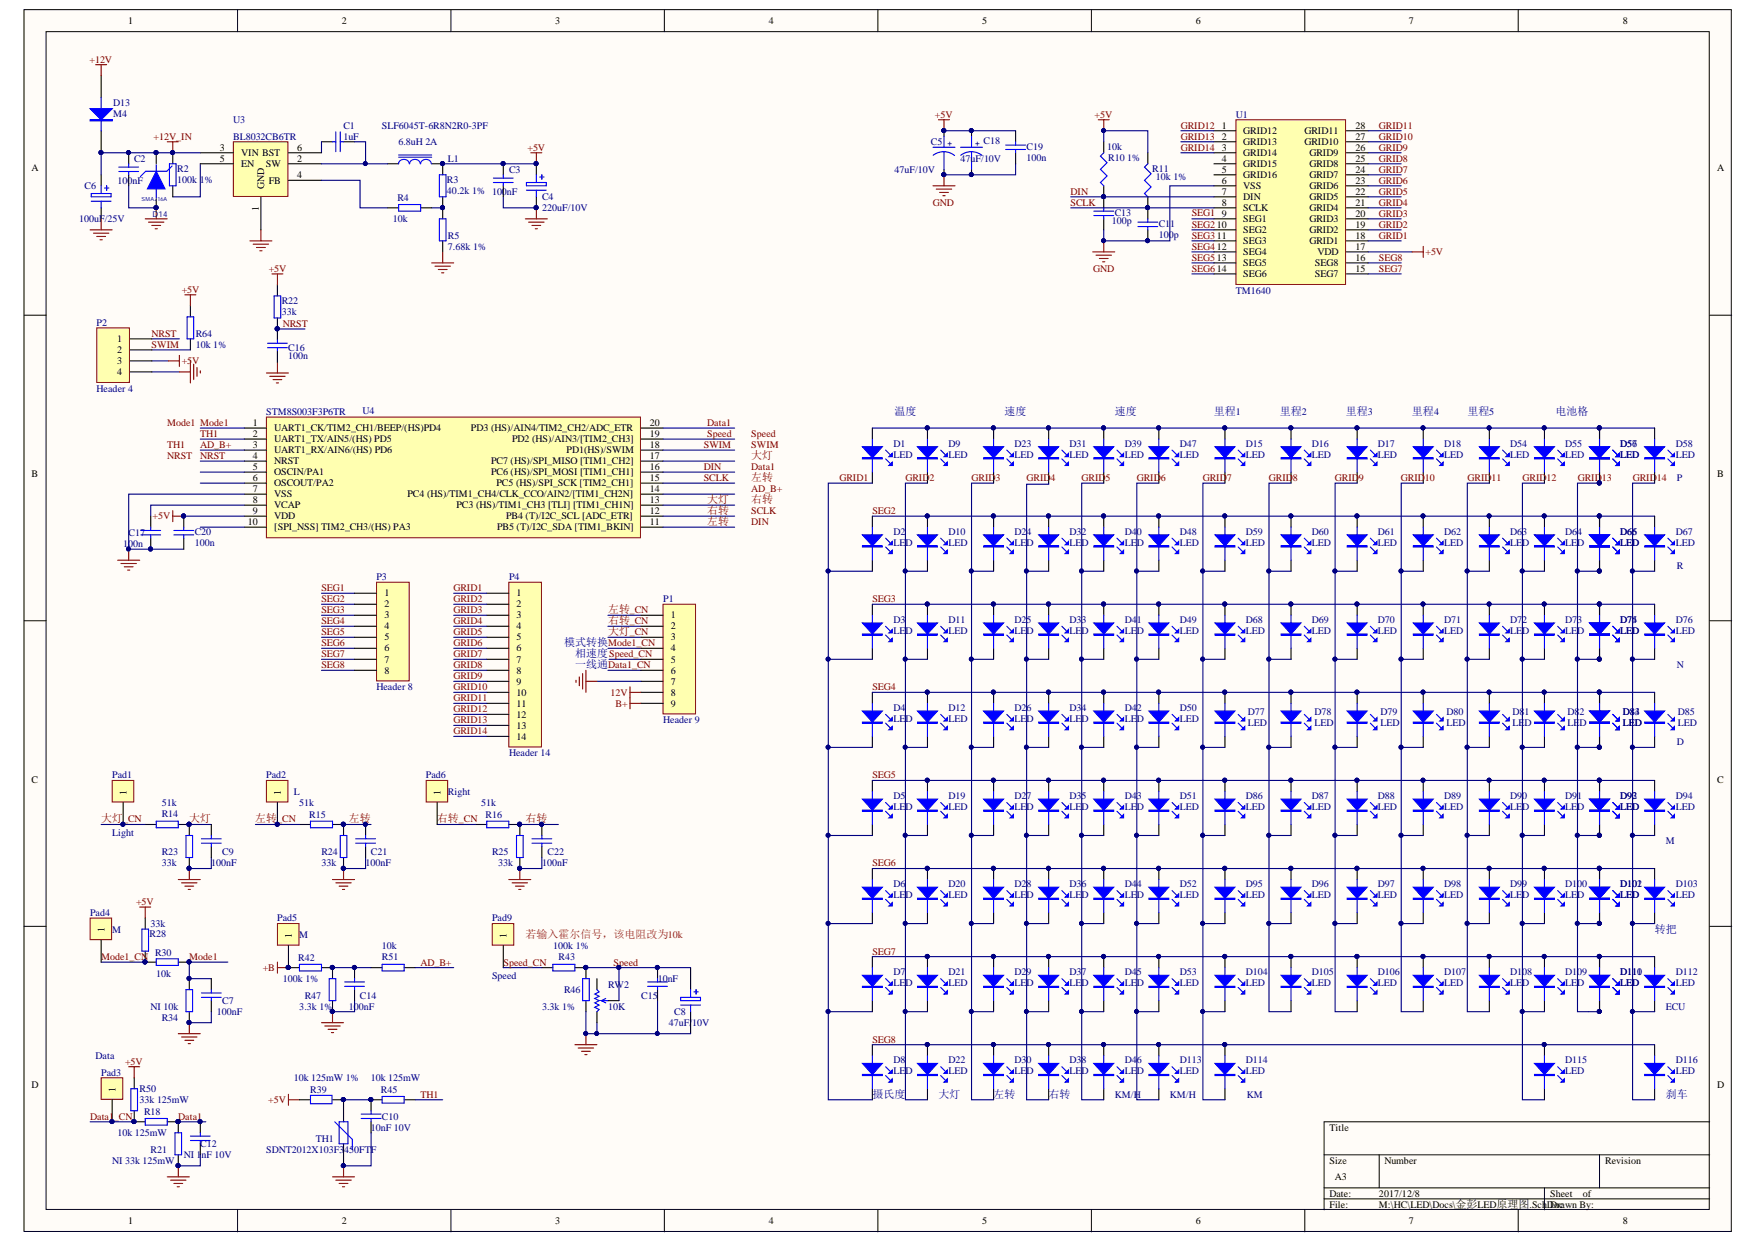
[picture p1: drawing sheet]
# Altium schematic sheet 金彭LED原理图.SchDoc
size A3

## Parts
C1  1uF  [0805]
C2  100nF  [0805]
C3  100nF  [0805]
C4  220uF/10V  [CE-D6.4]
C5  47uF/10V  [CE-D5.2]
C6  100uF/25V  [RB.2/.4]
C7  100nF  [0805]
C8  47uF/10V  [RB.1/.2]
C9  100nF  [0805]
C10  10nF 10V  [0603]
C11  100p  [0805]
C12  NI 1nF 10V  [0603]
C13  100p  [0805]
C14  100nF  [0805]
C15  10nF  [0603]
C16  100n  [0603]
C17  100n  [0603]
C18  47uF/10V  [CE-D5.2]
C19  100n  [0603]
C20  100n  [0603]
C21  100nF  [0805]
C22  100nF  [0805]
D1  LED  [0603]
D2  LED  [0603]
D3  LED  [0603]
D4  LED  [0603]
D5  LED  [0603]
D6  LED  [0603]
D7  LED  [0603]
D8  LED  [0603]
D9  LED  [0603]
D10  LED  [0603]
D11  LED  [0603]
D12  LED  [0603]
D13  M4  [SMA]
D14  SMAJ16A  [SMA]
D15  LED  [0603]
D16  LED  [0603]
D17  LED  [0603]
D18  LED  [0603]
D19  LED  [0603]
D20  LED  [0603]
D21  LED  [0603]
D22  LED  [0603]
D23  LED  [0603]
D24  LED  [0603]
D25  LED  [0603]
D26  LED  [0603]
D27  LED  [0603]
D28  LED  [0603]
D29  LED  [0603]
D30  LED  [0603]
D31  LED  [0603]
D32  LED  [0603]
D33  LED  [0603]
D34  LED  [0603]
D35  LED  [0603]
D36  LED  [0603]
D37  LED  [0603]
D38  LED  [0603]
D39  LED  [0603]
D40  LED  [0603]
D41  LED  [0603]
D42  LED  [0603]
D43  LED  [0603]
D44  LED  [0603]
D45  LED  [0603]
D46  LED  [0603]
D47  LED  [0603]
D48  LED  [0603]
D49  LED  [0603]
D50  LED  [0603]
D51  LED  [0603]
D52  LED  [0603]
D53  LED  [0603]
D54  LED  [0603]
D55  LED  [0603]
D56  LED  [0603]
D57  LED  [0603]
D58  LED  [0603]
D59  LED  [0603]
D60  LED  [0603]
D61  LED  [0603]
D62  LED  [0603]
D63  LED  [0603]
D64  LED  [0603]
D65  LED  [0603]
D66  LED  [0603]
D67  LED  [0603]
D68  LED  [0603]
D69  LED  [0603]
D70  LED  [0603]
D71  LED  [0603]
D72  LED  [0603]
D73  LED  [0603]
D74  LED  [0603]
D75  LED  [0603]
D76  LED  [0603]
D77  LED  [0603]
D78  LED  [0603]
D79  LED  [0603]
D80  LED  [0603]
D81  LED  [0603]
D82  LED  [0603]
D83  LED  [0603]
D84  LED  [0603]
D85  LED  [0603]
D86  LED  [0603]
D87  LED  [0603]
D88  LED  [0603]
D89  LED  [0603]
D90  LED  [0603]
D91  LED  [0603]
D92  LED  [0603]
D93  LED  [0603]
D94  LED  [0603]
D95  LED  [0603]
D96  LED  [0603]
D97  LED  [0603]
D98  LED  [0603]
D99  LED  [0603]
D100  LED  [0603]
D101  LED  [0603]
D102  LED  [0603]
D103  LED  [0603]
D104  LED  [0603]
D105  LED  [0603]
D106  LED  [0603]
D107  LED  [0603]
D108  LED  [0603]
D109  LED  [0603]
D110  LED  [0603]
D111  LED  [0603]
D112  LED  [0603]
D113  LED  [0603]
D114  LED  [0603]
D115  LED  [0603]
D116  LED  [0603]
L1  SLF6045T-6R8N2R0-3PF  [L6025]
P1  Header 9  [SIP9]
P2  Header 4  [HDR1X4]
P3  Header 8  [HDR1X8]
P4  Header 14  [HDR1X14]
Pad1  Light  [PAD]
Pad2  L  [PAD]
Pad3  Data  [PAD]
Pad4  M  [PAD]
Pad5  M  [PAD]
Pad6  Right  [PAD]
Pad9  Speed  [PAD]
R2  100k 1%  [0805]
R3  40.2k 1%  [0805]
R4  10k  [0603]
R5  7.68k 1%  [0603]
R10_1%  10k  [0805]
R11  10k 1%  [0805]
R14  51k  [0805]
R15  51k  [0805]
R16  51k  [0805]
R18  10k 125mW  [0805]
R21  NI 33k 125mW  [0805]
R22  33k  [0805]
R23  33k  [0805]
R24  33k  [0805]
R25  33k  [0805]
R28  33k  [0805]
R30  10k  [0805]
R34  NI 10k  [0805]
R39  10k 125mW 1%  [0805]
R42  100k 1%  [0805]
R43  100k 1%  [0805]
R45  10k 125mW  [0805]
R46  3.3k 1%  [0805]
R47  3.3k 1%  [0805]
R50  33k 125mW  [0805]
R51  10k  [0805]
R64  10k 1%  [0805]
RW2  10K  [RW-3*3SMD]
TH1  SDNT2012X103F3450FTF  [0805]
U1  TM1640  [SOP28]
U3  BL8032CB6TR  [SOT23-6-BL]
U4  STM8S003F3P6TR  [SSOP20]

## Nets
12V: P1.8
+5V: C3.1 C4.1 C5.1 C18.1 C19.2 C20.2 L1.2 P2.3 R3.1 R10_1%.2 R11.2 R22.2 R28.1 R39.2 R50.1 R64.1 U1.17(VDD) U4.9(VDD)
+12V: D13.1(A)
+12V_IN: C2.1 C6.1 D13.2(K) D14.2 R2.1 U3.3(VIN)
+B: Pad5.1 R42.2
B+: P1.9
GND: C2.2 C3.2 C4.2 C5.2 C6.2 C7.2 C8.2 C9.2 C10.2 C11.1 C12.2 C13.1 C14.2 C15.2 C16.1 C17.2 C18.2 C19.1 C20.1 C21.2 C22.2 D14.1 P1.7 P2.4 R5.1 R21.2 R23.2 R24.2 R25.2 R34.2 R46.2 R47.2 RW2.1 TH1.1 U1.6(VSS) U3.1(GND) U4.7(VSS)
AD_B+: R51.1 U4.3(UART1_RX/AIN6/(HS)_PD6)
Data1: C12.1 R18.1 R21.1 U4.20(PD3_(HS)/AIN4/TIM2_CH2/ADC_ETR)
Data1_CN: P1.6 Pad3.1 R18.2 R50.2
DIN: C13.2 R10_1%.1 U1.7(DIN) U4.16(PC6_(HS)/SPI_MOSI_[TIM1_CH1])
GRID1: D1.2 D2.2 D3.2 D4.2 D5.2 D6.2 D7.2 D8.2 P4.1 U1.18(GRID1)
GRID2: D9.2 D10.2 D11.2 D12.2 D19.2 D20.2 D21.2 D22.2 P4.2 U1.19(GRID2)
GRID3: D23.2 D24.2 D25.2 D26.2 D27.2 D28.2 D29.2 D30.2 P4.3 U1.20(GRID3)
GRID4: P4.4 U1.21(GRID4)
GRID5: D39.2 D40.2 D41.2 D42.2 D43.2 D44.2 D45.2 D46.2 P4.5 U1.22(GRID5)
GRID6: D47.2 D48.2 D49.2 D50.2 D51.2 D52.2 D53.2 D113.2 P4.6 U1.23(GRID6)
GRID7: D15.2 D59.2 D68.2 D77.2 D86.2 D95.2 D104.2 D114.2 P4.7 U1.24(GRID7)
GRID8: D16.2 D60.2 D69.2 D78.2 D87.2 D96.2 D105.2 P4.8 U1.25(GRID8)
GRID9: D17.2 D61.2 D70.2 D79.2 D88.2 D97.2 D106.2 P4.9 U1.26(GRID9)
GRID10: D18.2 D62.2 D71.2 D80.2 D89.2 D98.2 D107.2 P4.10 U1.27(GRID10)
GRID11: D54.2 D63.2 D72.2 D81.2 D90.2 D99.2 D108.2 P4.11 U1.28(GRID11)
GRID12: D55.2 D64.2 D73.2 D82.2 D91.2 D100.2 D109.2 D115.2 P4.12 U1.1(GRID12)
GRID13: D56.2 D57.2 D65.2 D66.2 D74.2 D75.2 D83.2 D84.2 D92.2 D93.2 D101.2 D102.2 D110.2 D111.2 P4.13 U1.2(GRID13)
GRID14: D58.2 D67.2 D76.2 D85.2 D94.2 D103.2 D112.2 D116.2 P4.14 U1.3(GRID14)
Mode1: C7.1 R30.1 R34.1 U4.1(UART1_CK/TIM2_CH1/BEEP/(HS)PD4)
Mode1_CN: P1.4 Pad4.1 R28.2 R30.2
NRST: C16.2 P2.1 R22.1 U4.4(NRST)
SCLK: C11.2 R11.1 U1.8(SCLK) U4.15(PC5_(HS)/SPI_SCK_[TIM2_CH1])
SEG1: P3.1
SEG2: D2.1 D10.1 D24.1 D32.1 D40.1 D48.1 D59.1 D60.1 D61.1 D62.1 D63.1 D64.1 D65.1 D66.1 D67.1 P3.2 U1.10(SEG2)
SEG3: D3.1 D11.1 D25.1 D33.1 D41.1 D49.1 D68.1 D69.1 D70.1 D71.1 D72.1 D73.1 D74.1 D75.1 D76.1 P3.3 U1.11(SEG3)
SEG4: D4.1 D12.1 D26.1 D34.1 D42.1 D50.1 D77.1 D78.1 D79.1 D80.1 D81.1 D82.1 D83.1 D84.1 D85.1 P3.4 U1.12(SEG4)
SEG5: D5.1 D19.1 D27.1 D35.1 D43.1 D51.1 D86.1 D87.1 D88.1 D89.1 D90.1 D91.1 D92.1 D93.1 D94.1 P3.5 U1.13(SEG5)
SEG6: D6.1 D20.1 D28.1 D36.1 D44.1 D52.1 D95.1 D96.1 D97.1 D98.1 D99.1 D100.1 D101.1 D102.1 D103.1 P3.6 U1.14(SEG6)
SEG7: D7.1 D21.1 D29.1 D37.1 D45.1 D53.1 D104.1 D105.1 D106.1 D107.1 D108.1 D109.1 D110.1 D111.1 D112.1 P3.7 U1.15(SEG7)
SEG8: D8.1 D22.1 D30.1 D38.1 D46.1 D113.1 D114.1 D115.1 D116.1 P3.8 U1.16(SEG8)
Speed: C8.1 C15.1 R43.1 R46.1 RW2.3 U4.19(PD2_(HS)/AIN3/[TIM2_CH3])
Speed_CN: P1.5 Pad9.1 R43.2
SWIM: P2.2 R64.2 U4.18(PD1(HS)/SWIM)
TH1: R45.1 U4.2(UART1_TX/AIN5/(HS)_PD5)
右转: C22.1 R16.1 R25.1 U4.12(PB4_(T)/I2C_SCL_[ADC_ETR])
右转_CN: P1.2 Pad6.1 R16.2
大灯: C9.1 R14.1 R23.1 U4.13(PC3_(HS)/TIM1_CH3_[TLI]_[TIM1_CH1N])
大灯_CN: P1.3 Pad1.1 R14.2
左转: C21.1 R15.1 R24.1 U4.11(PB5_(T)/I2C_SDA_[TIM1_BKIN])
左转_CN: P1.1 Pad2.1 R15.2
NetC1_1: C1.1 L1.1 U3.2(SW)
NetC1_2: C1.2 U3.6(BST)
NetC10_1: C10.1 R39.1 R45.2 TH1.2
NetC14_1: C14.1 R42.1 R47.1 R51.2
NetC17_1: C17.1 U4.8(VCAP)
NetD1_1: D1.1 D9.1 D15.1 D16.1 D17.1 D18.1 D23.1 D31.1 D39.1 D47.1 D54.1 D55.1 D56.1 D57.1 D58.1
NetD31_2: D31.2 D32.2 D33.2 D34.2 D35.2 D36.2 D37.2 D38.2
NetR2_2: R2.2 U3.5(EN)
NetR3_2: R3.2 R4.1 R5.2
NetR4_2: R4.2 U3.4(FB)

Not connected (* = marked no-connect by the designer): RW2 2; U1 4(GRID15) 5(GRID16) 9(SEG1); U4 5(OSCIN/PA1) 6(OSCOUT/PA2) 10([SPI_NSS]_TIM2_CH3/(HS)_PA3) 14(PC4_(HS)/TIM1_CH4/CLK_CCO/AIN2/[TIM1_CH2N]) 17(PC7_(HS)/SPI_MISO_[TIM1_CH2])

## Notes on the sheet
- 温度
- (near D23) 速度
- (near D39) 速度
- (near D15) 里程1
- (near D16) 里程2
- (near D17) 里程3
- (near D18) 里程4
- (near D54) 里程5
- 电池格
- (near D58) P
- (near D67) R
- 模式转换
- 一线通
- 相速度
- N
- (near D85) D
- (near D94) M
- 若输入霍尔信号，该电阻改为10k
- (near D103) 转把
- (near D112) ECU
- (near D8) 摄氏度
- (near D22) 大灯
- (near D30) 左转
- (near D38) 右转
- (near D46) KM/H
- (near D113) KM/H
- (near D114) KM
- (near D116) 刹车
- Labels drawn without touching a wire or pin: AD_B+, Data1, DIN, GRID4, Mode1, NRST, SCLK, SEG1, Speed, SWIM, TH1, 右转, 大灯, 左转
